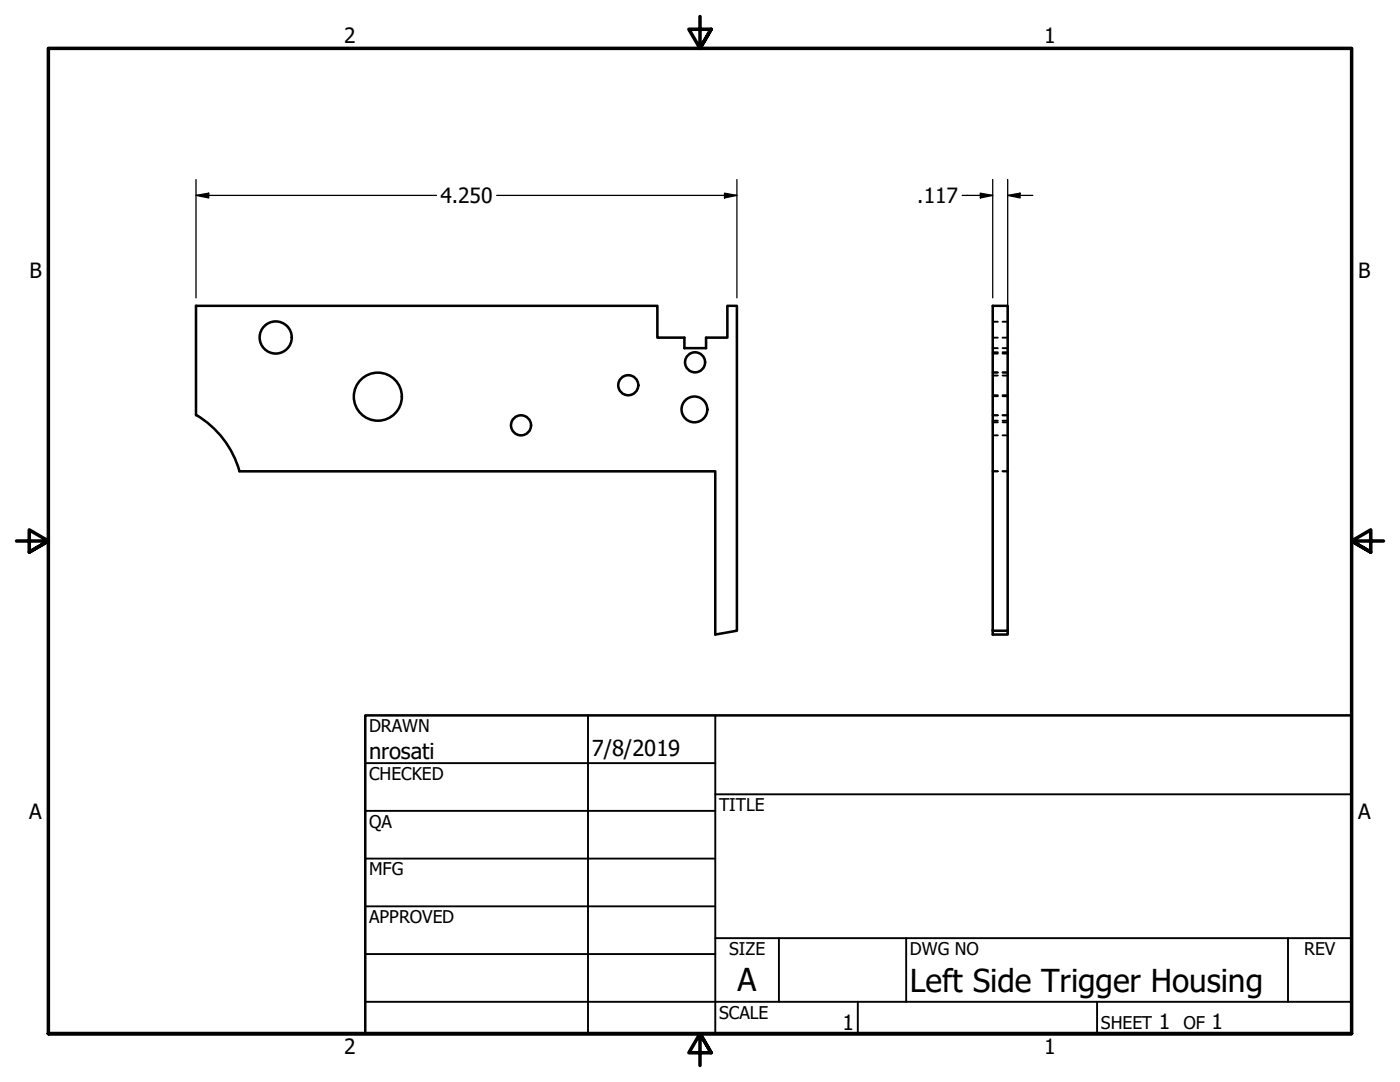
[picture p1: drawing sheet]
<svg xmlns="http://www.w3.org/2000/svg" width="279mm" height="216mm" viewBox="0 0 279 216" stroke-linecap="round" stroke-linejoin="round" font-family="sans-serif">
<!-- layer: Visible (ANSI) -->
<g fill="none" stroke="#000" stroke-width=".51">
<path d="M39.1 82.9v-21.9h92.1v6.4h5.4v2.1h4.3v-2.1h4.3v-6.4h1.9v64.9l-4.4 .7v-32.6h-94.9M39.2 82.8a19.1 19.1 0 0 1 8.6 11.2M198.1 125.9h3v.7h-3v-65.6h3v64.9"/>
<circle cx="55" cy="67.3" r="3.2"/>
<circle cx="75.4" cy="79.2" r="4.8"/>
<circle cx="125.4" cy="76.9" r="2"/>
<circle cx="138.7" cy="72.3" r="2"/>
<circle cx="104" cy="84.9" r="2"/>
<circle cx="138.6" cy="81.7" r="2.57"/>
</g>
<!-- layer: Hidden (ANSI) -->
<g fill="none" stroke="#000" stroke-width=".38">
<path d="M198.1 69.5h1M198.1 67.4h1M198.1 79.1h1M198.1 74.4h1M198.1 74.9h1M198.1 78.9h1M198.1 70.3h1M198.1 74.3h1M198.1 64.2h1M198.1 70.5h1M200.1 69.5h1M200.1 67.4h1"/>
<path d="M200.1 79.1h1M200.1 74.4h1M200.1 74.9h1M200.1 78.9h1M200.1 70.3h1M200.1 74.3h1M200.1 64.2h1M200.1 70.5h1M198.1 82.9h1M198.1 94h1M198.1 84.3h1M198.1 83.9h1"/>
<path d="M198.1 86.9h1M200.1 82.9h1M200.1 94h1M200.1 84.3h1M200.1 83.9h1M200.1 86.9h1"/>
</g>
<!-- layer: Border (ANSI) -->
<path d="M139.7 3.3v6.4l-2.2-3.9h4.4l-2.2 3.9 2.2-3.9M3.3 107.9h6.4l-3.9-2.2v4.5l3.9-2.3-3.9 2.3M276.1 107.9h-6.4l3.9-2.2v4.5l-3.9-2.3 3.9 2.3M9.7 206.2v-196.5h260v196.5h-260h260M141.9 210.1l-2.2-3.9 2.2 3.9h-4.4l2.2-3.9v6.4" fill="none" stroke="#000" stroke-width=".7"/>
<!-- layer: Title (ANSI) -->
<g fill="none" stroke="#000" stroke-width=".38">
<path d="M72.9 152.3h69.8M117.3 142.7v63.5M142.7 158.5h127M142.7 142.7v63.5M72.9 161.8h69.8M72.9 171.3h69.8M72.9 199.9h196.8M72.9 180.8h69.8M72.9 190.4h69.8M142.7 187.2h127M155.4 187.2v12.7M171.2 199.9v6.3"/>
<path d="M180.8 187.2v12.7M218.9 199.9v6.3M257 187.2v12.7"/>
</g>
<path d="M72.9 142.7h196.8v63.5h-196.8z" fill="none" stroke="#000" stroke-width=".51"/>
<!-- layer: Dimension (ANSI) -->
<path d="M39.1 39l2.6-.5v1zM39.1 39h48M39.1 35.8v23.6M99.1 39h48M144.6 38.5l2.5 .5-2.5 .5zM147.1 35.8v23.6M192 39h6.1M195.6 38.5l2.5 .5-2.5 .5zM198.1 35.8v23.6M201.1 39l2.5-.5v1zM201.1 39h5M201.1 35.8v30" fill="none" stroke="#000" stroke-width=".25"/>
<g fill="#000">
<path d="M39.1 39l2.6-.5v1z" fill-rule="evenodd"/>
<path d="M144.6 38.5l2.5 .5-2.5 .5z" fill-rule="evenodd"/>
<path d="M195.6 38.5l2.5 .5-2.5 .5z" fill-rule="evenodd"/>
<path d="M201.1 39l2.5-.5v1z" fill-rule="evenodd"/>
</g>
<g font-size="6.3">
<text x="147.2" y="197.7">A</text>
<text x="181.6" y="197.9">Left Side Trigger Housing</text>
</g>
<g font-size="4.4">
<text x="73.7" y="151.4">nrosati</text>
<text x="118.1" y="150.8">7/8/2019</text>
</g>
<g font-size="4.2">
<text x="68.7" y="8.6">2</text>
<text x="208.4" y="8.6">1</text>
<text x="87.9" y="40.5">4.250</text>
<text x="183.1" y="40.5">.117</text>
<text x="5.9" y="55.5">B</text>
<text x="271.1" y="55.5">B</text>
<text x="5.8" y="163.4">A</text>
<text x="271" y="163.4">A</text>
<text x="168.1" y="205.5">1</text>
<text x="231.3" y="205.4">1</text>
<text x="241.8" y="205.4">1</text>
<text x="68.7" y="210.3">2</text>
<text x="208.4" y="210.3">1</text>
</g>
<g font-size="3.5">
<text x="73.7" y="146">DRAWN</text>
<text x="73.7" y="155.6">CHECKED</text>
<text x="143.5" y="161.8">TITLE</text>
<text x="73.7" y="165.2">QA</text>
<text x="73.7" y="174.7">MFG</text>
<text x="73.7" y="184.2">APPROVED</text>
<text x="145.5" y="190.6">SIZE</text>
<text x="181.6" y="190.6">DWG NO</text>
<text x="260.3" y="190.5">REV</text>
<text x="143.5" y="203.3">SCALE</text>
<text x="219.7" y="205.4">SHEET</text>
<text x="236.2" y="205.4">OF</text>
</g>
</svg>
